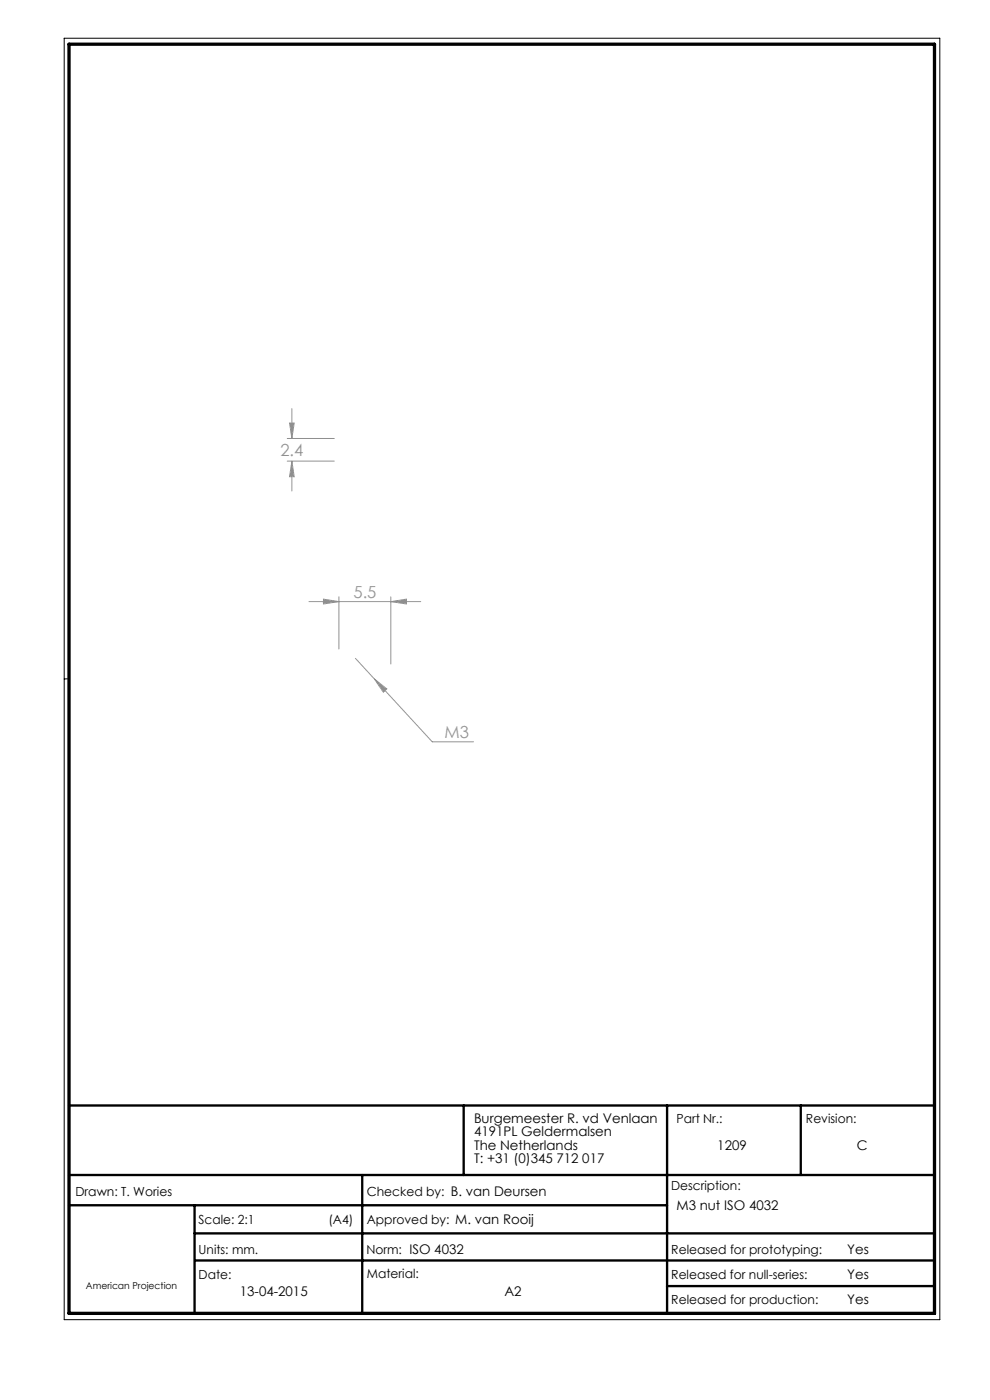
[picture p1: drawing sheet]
<svg xmlns="http://www.w3.org/2000/svg" width="210mm" height="297mm" viewBox="0 0 210 297" stroke-linecap="round" stroke-linejoin="round" font-family="sans-serif">
<path d="M13.6 8.1h185.8v271.9h-185.8zM14.6 144h-1" fill="none" stroke="#000" stroke-width=".21"/>
<path d="M14.6 234.5h183.6M98.4 234.5v14.8M141.5 234.5v44.1M169.9 234.5v14.8M14.6 249.3h183.6M14.6 255.7h126.9M41.3 255.7v22.9M76.8 249.3v29.3M41.3 261.7h156.9M41.4 267.4h156.8M141.5 272.8h56.7" fill="none" stroke="#000" stroke-width=".5"/>
<path d="M14.6 9.4h183.6v269.2h-183.6z" fill="none" stroke="#000" stroke-width=".7"/>
<g fill="none" stroke="#959595" stroke-width=".21">
<path d="M60.9 93h10M60.9 97.8h10M61.4 89.7h1l-.5 3.3zM61.9 97.8l.5 3.3h-1zM61.9 86.7v6.3M61.9 97.8v6.4M65.5 127.6h23.8M68.6 127.1l3.3 .5-3.3 .5zM71.9 126.6v11.1M75.4 139.7l16.3 17.7h8.7M82.9 127.6l3.3-.5v1zM82.9 126.6v14.3"/>
<path d="M79.4 144.1l2.7 2.1-.8 .7z"/>
</g>
<path d="M68.6 127.1l3.3 .5-3.3 .5zM82.9 127.6l3.3-.5v1zM79.4 144.1l1.9 2.8 .8-.7zM61.4 89.7h1l-.5 3.3zM61.9 97.8l.5 3.3h-1z" fill="#959595"/>
<g font-size="3.5" fill="#959595">
<text x="59.5" y="96.8">2.4</text>
<text x="75" y="126.8">5.5</text>
<text x="94.3" y="156.6">M3</text>
</g>
<g font-size="2.8">
<text x="100.5" y="238.2">Burgemeester R. vd Venlaan</text>
<text x="100.5" y="241.1">4191PL Geldermalsen</text>
<text x="100.5" y="243.9">The Netherlands</text>
<text x="152.2" y="243.9">1209</text>
<text x="181.8" y="243.9">C</text>
<text x="100.5" y="246.7">T: +31 (0)345 712 017</text>
<text x="143.5" y="256.7">M3 nut ISO 4032</text>
<text x="179.7" y="266">Yes</text>
<text x="50.9" y="275">13-04-2015</text>
<text x="107" y="275">A2</text>
<text x="179.7" y="271.4">Yes</text>
<text x="179.7" y="276.6">Yes</text>
</g>
<g font-size="2.7">
<text x="143.5" y="238.2">Part Nr.:</text>
<text x="171" y="238.2">Revision:</text>
<text x="16" y="253.7">Drawn: T. Wories</text>
<text x="77.8" y="253.7">Checked by: B. van Deursen</text>
<text x="142.4" y="252.5">Description:</text>
<text x="42.1" y="259.7">Scale: 2:1</text>
<text x="69.7" y="259.7">(A4)</text>
<text x="77.8" y="259.7">Approved by: M. van Rooij</text>
<text x="42.1" y="266">Units: mm.</text>
<text x="77.7" y="266">Norm: ISO 4032</text>
<text x="142.4" y="266">Released for prototyping:</text>
<text x="42.1" y="271.3">Date:</text>
<text x="77.8" y="271">Material:</text>
<text x="142.4" y="271.3">Released for null-series:</text>
<text x="142.4" y="276.6">Released for production:</text>
</g>
<text font-size="2" x="18.2" y="273.4">American Projection</text>
</svg>
